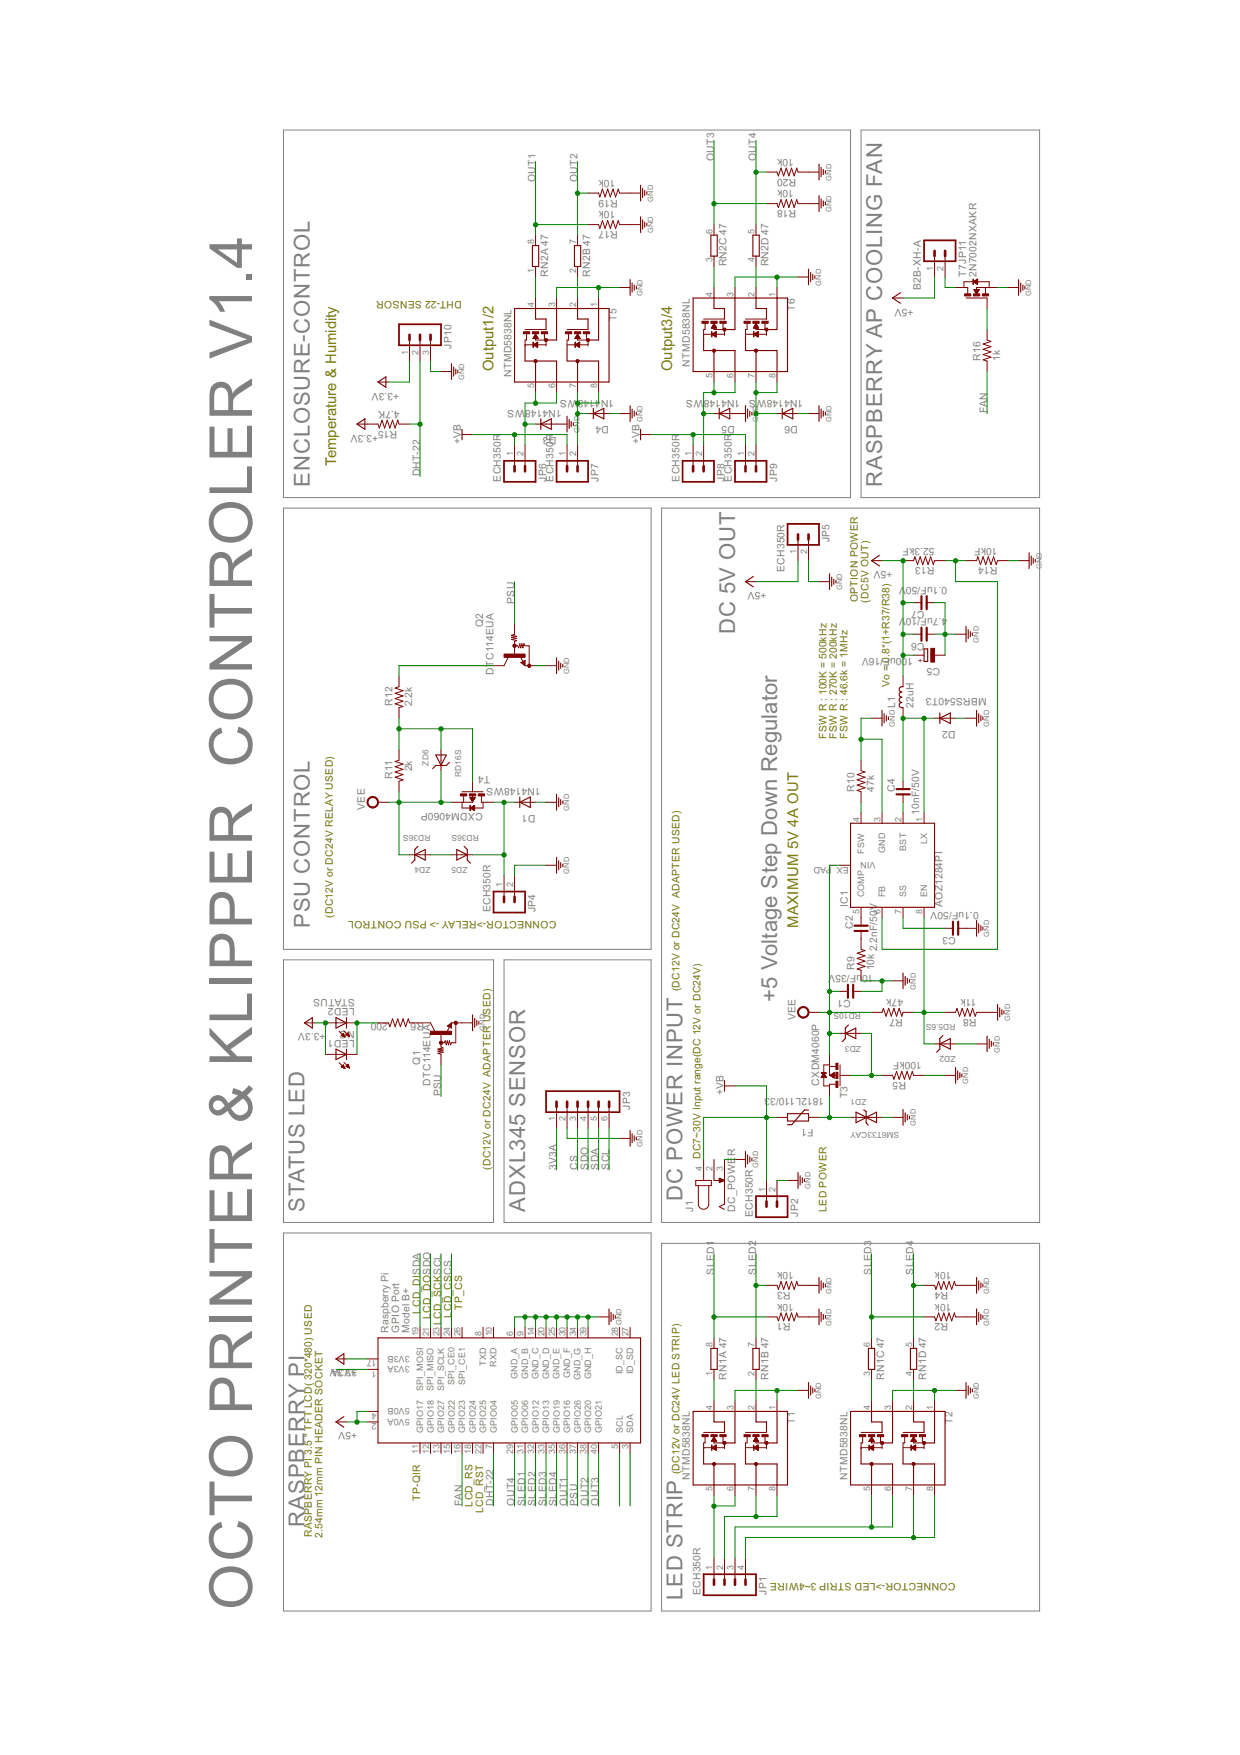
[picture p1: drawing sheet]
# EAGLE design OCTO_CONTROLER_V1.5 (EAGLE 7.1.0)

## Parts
C1  10uF/35V  C_3225  [C3225]
C2  2.2nF/50V  C_0603  [C0603]
C3  0.1uF/50V  C_0603  [C0603]
C4  10nF/50V  C_0603  [C0603]
C5  100uF/16V  CPOL-EUD/7343-31W  [D/7343-31W]
C6  4.7uF/10V  C_2012  [C2012]
C7  0.1uF/50V  C_0603  [C0603]
D1  1N4148WS  B5189WN  [SOD323]
D2  MBRS540T3  DIODE-SMC  [SMC]
D3  1N4148WS  B5189WN  [SOD323]
D4  1N4148WS  B5189WN  [SOD323]
D5  1N4148WS  B5189WN  [SOD323]
D6  1N4148WS  B5189WN  [SOD323]
F1  1812L110/33  1812L  [1812L]
IC1  AOZ1284PI  [S08-EP1]
J1  DC_POWER  DC-JACK005A  [DC-005]
JP1  ECH350R  MA04-1ECHR350R  [ECH350R-04]
JP2  ECH350R  MA02ECH350R  [ECH350R-02]
JP3  MA06-1SMALL  [MA06-1-S]
JP4  ECH350R  MA02ECH350R  [ECH350R-02]
JP5  ECH350R  MA02ECH350V  [ECH350V-02]
JP6  ECH350R  MA02ECH350R  [ECH350R-02]
JP7  ECH350R  MA02ECH350R  [ECH350R-02]
JP8  ECH350R  MA02ECH350R  [ECH350R-02]
JP9  ECH350R  MA02ECH350R  [ECH350R-02]
JP10  MA03-1ECH350R  [ECH350R-03]
JP11  B2B-XH-A  MA02  [MOLEX5267-02]
L1  22uH  L_SHP1260P-F  [SHP1260P-F]
LED1  NC  LEDSMD-1608  [LED-1608]
LED2  STATUS  LED3FG2HD-T1  [3FG2HD-T1]
Q1  DTC114EUA  [SC59-BEC]
Q2  DTC114EUA  [SC59-BEC]
R1  10k  R_0603  [R0603]
R2  10k  R_0603  [R0603]
R3  10k  R_0603  [R0603]
R4  10k  R_0603  [R0603]
R5  100kF  R_0603  [R0603]
R6  200  R_0603  [R0603]
R7  47k  R_0603  [R0603]
R8  11k  R_0603  [R0603]
R9  10k  R_0603  [R0603]
R10  47k  R_0603  [R0603]
R11  2k  R_0603  [R0603]
R12  2.2k  R_0603  [R0603]
R13  52.3kF  R_0603  [R0603]
R14  10kF  R_0603  [R0603]
R15  4.7K  R_0603  [R0603]
R16  1k  R_0603  [R0603]
R17  10k  R_0603  [R0603]
R18  10k  R_0603  [R0603]
R19  10k  R_0603  [R0603]
R20  10k  R_0603  [R0603]
RN1  47  4R-N  [ARRAY_R3216]
RN2  47  4R-N  [ARRAY_R3216]
T1  NTMD5838NL  N-DUAL-FET  [SO08]
T2  NTMD5838NL  N-DUAL-FET  [SO08]
T3  CXDM4060P  CXDM4060PCXDM4060P  [SOT89]
T4  CXDM4060P  CXDM4060PCXDM4060P  [SOT89]
T5  NTMD5838NL  N-DUAL-FET  [SO08]
T6  NTMD5838NL  N-DUAL-FET  [SO08]
T7  2N7002NXAKR  N-FET21  [SOT23]
X1  RASPI_BOARD_B+#_F  [RASPI_BOARD_B+_FULL]
ZD1  SM6T33CAY  ZDSM6T33CAY  [SMB]
ZD2  RD5.6S  ZENER_DIODERD47S  [DSMM]
ZD3  RD10S  ZENER_DIODERD47S  [DSMM]
ZD4  RD36S  ZENER_DIODERD47S  [DSMM]
ZD5  RD36S  ZENER_DIODERD47S  [DSMM]
ZD6  RD16S  ZENER_DIODERD47S  [DSMM]

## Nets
3V3: JP10.1 LED1.A LED2.A R15.1 X1.17(3V3B) ; supply symbol labelled +3V3
3V3A: JP3.1 X1.1(3V3A)
+5V: C5.+ C6.1 C7.1 JP5.1 JP11.1 L1.1 R13.2 X1.2(5V0A) X1.4(5V0B)
+12V: F1.P$2 J1.4 JP2.1 JP6.1 JP7.1 JP8.1 JP9.1 ; supply symbol labelled +VB
CS: JP3.3 X1.24(SPI_CE0)
DC-IN: F1.P$1 T3.2(D) T3.2@1(D) ZD1.A
DHT-22: JP10.2 R15.2 X1.7(GPIO04)
FAN: R16.1 X1.16(GPIO23)
GND [GND]: C1.2 C3.2 C5.- C6.2 C7.2 D1.A D2.A D3.A D4.A D5.A D6.A IC1.3(GND) J1.3 JP2.2 JP3.2 JP4.2 JP5.2 JP10.3 Q1.1(GND) Q2.1(GND) R1.2 R2.2 R3.2 R4.2 R5.2 R8.1 R9.1 R10.2 R14.1 R17.2 R18.2 R19.2 R20.2 T1.1 T1.3 T2.1 T2.3 T5.1 T5.3 T6.1 T6.3 T7.S X1.6(GND_A) X1.9(GND_B) X1.14(GND_C) X1.20(GND_D) X1.25(GND_E) X1.30(GND_F) X1.34(GND_G) X1.39(GND_H) ZD1.C(K) ZD2.A
N$1: R11.1 R12.2 T4.3(G) ZD6.A
N$2: LED1.C LED2.K(C) R6.1
N$3: ZD4.A ZD5.A
N$4: RN1.2 T1.2
N$7: RN1.1 T1.4
N$8: RN1.4 T2.2
N$9: JP11.2 T7.D
N$11: R16.2 T7.G
N$12: IC1.6(FB) R13.1 R14.2
N$13: RN1.3 T2.4
N$14: C4.2 IC1.2(BST)
N$15: D1.C JP4.1 T4.2(D) T4.2@1(D) ZD5.C
N$19: RN2.2 T5.2
N$20: RN2.1 T5.4
N$21: D3.C JP6.2 T5.5 T5.6
N$22: D4.C JP7.2 T5.7 T5.8
N$23: X1.5(SCL)
N$24: X1.3(SDA)
N$25: RN2.4 T6.2
N$26: RN2.3 T6.4
N$27: C4.1 D2.C IC1.1(LX) L1.2
N$28: IC1.4(FSW) R10.1
N$29: C3.1 IC1.7(SS)
N$30: IC1.8(EN) R7.1 R8.2 ZD2.C
N$31: C2.1 IC1.5(COMP)
N$32: Q2.3(OUT) R12.1
N$33: D5.C JP8.2 T6.5 T6.6
N$34: C2.2 R9.2
N$35: D6.C JP9.2 T6.7 T6.8
N$77: Q1.3(OUT) R6.2
N$98: R5.1 T3.3(G) ZD3.A
OUT1: R17.1 RN2.8 X1.36(GPIO16)
OUT2: R19.1 RN2.7 X1.38(GPIO20)
OUT3: R18.1 RN2.6 X1.40(GPIO21)
OUT4: R20.1 RN2.5 X1.29(GPIO05)
PSU: Q1.2(IN) Q2.2(IN) X1.37(GPIO26)
S-LED1: JP1.1 T1.5 T1.6
S-LED2: JP1.2 T1.7 T1.8
S-LED3: JP1.3 T2.5 T2.6
S-LED4: JP1.4 T2.7 T2.8
SCL: JP3.6 X1.23(SPI_SCLK)
SDA: JP3.5 X1.19(SPI_MOSI)
SDO: JP3.4 X1.21(SPI_MISO)
SLED1: R1.1 RN1.8 X1.31(GPIO06)
SLED2: R3.1 RN1.7 X1.32(GPIO12)
SLED3: R2.1 RN1.6 X1.33(GPIO13)
SLED4: R4.1 RN1.5 X1.35(GPIO19)
VEE: C1.1 IC1.EX_PAD(VIN) R7.2 R11.2 T3.1(S) T4.1(S) ZD3.C ZD4.C ZD6.C
Unconnected: J1.2 X1.8(TXD) X1.10(RXD) X1.11(GPIO17) X1.12(GPIO18) X1.13(GPIO27) X1.15(GPIO22) X1.18(GPIO24) X1.22(GPIO25) X1.26(SPI_CE1) X1.27(ID_SD) X1.28(ID_SC)

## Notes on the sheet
- OCTO PRINTER & KLIPPER  CONTROLER V1.4
- PSU CONTROL | ENCLOSURE-CONTROL
- RASPBERRY PI 3.5 " TFT LCD( 320*480) USED | RASPBERRY PI | STATUS LED
- 2.54mm 12mm PIN HEADER SOCKET
- (DC12V or DC24V RELAY USED) | Temperature & Humidity
- TP-QIR | LCD_DI
- LCD_DO
- LCD_SCK
- LCD_CS
- TP_CS | DHT-22 SENSOR
- LCD_RS\
- LCD_RST | (DC12V or DC24V  ADAPTER USED) | Output1/2
- ADXL345 SENSOR
- CONNECTOR->RELAY -> PSU CONTROL
- Output3/4
- (DC12V or DC24V LED STRIP) | (DC12V or DC24V  ADAPTER USED)
- LED STRIP | DC POWER INPUT
- DC7~30V Input range(DC 12V or DC24V)
- DC 5V OUT
- +5 Voltage Step Down Regulator
- MAXIMUM 5V 4A OUT
- LED POWER | FSW R : 100K = 500kHz
- FSW R : 270K = 200kHz
- FSW R : 46.6k = 1MHz
- OPTION POWER
- (DC5V OUT)
- Vo = 0.8*(1+R37/R38) | RASPBERRY AP COOLING FAN
- CONNECTOR->LED STRIP 3~4WIRE
